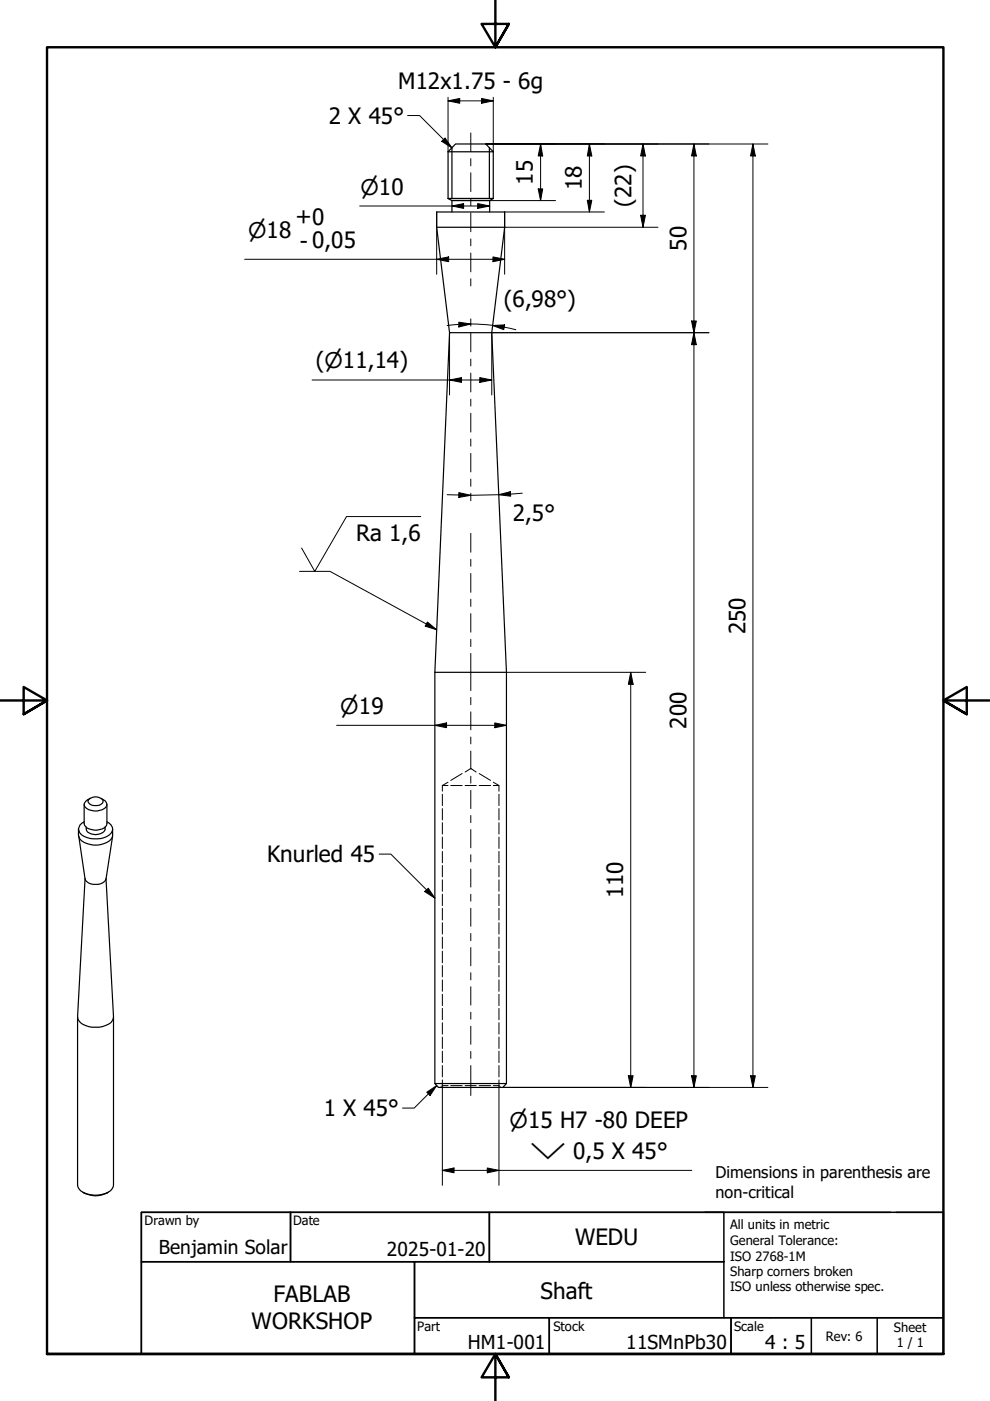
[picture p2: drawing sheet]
<svg xmlns="http://www.w3.org/2000/svg" width="210mm" height="297mm" viewBox="0 0 210 297" stroke-linecap="round" stroke-linejoin="round" font-family="sans-serif">
<!-- layer: Hidden (ISO) -->
<g fill="none" stroke="#000" stroke-width=".21">
<path d="M93.8 166.5h1.2M93.8 166.5v1.3M93.8 168.4v2.4M93.8 171.4v2.4M93.8 174.4v2.4M93.8 177.5v2.4M95 165.8l-1.2 .7M95.6 166.5h2.4M98 164l-2.4 1.5M98.6 166.5h2.4M98.6 163.7l1.2-.8 1.2 .8M101.6 166.5h2.4"/>
<path d="M101.6 164l2.4 1.5M104.6 166.5h1.2v1.3M104.6 165.8l1.2 .7M105.8 168.4v2.4M105.8 171.4v2.4M105.8 174.4v2.4M105.8 177.5v2.4M93.8 180.5v2.4M93.8 183.5v2.4M93.8 186.5v2.5M93.8 189.6v2.4M93.8 192.6v2.5"/>
<path d="M93.8 195.6v2.4M93.8 198.7v2.4M105.8 180.5v2.4M105.8 183.5v2.4M105.8 186.5v2.5M105.8 189.6v2.4M105.8 192.6v2.5M105.8 195.6v2.4M105.8 198.7v2.4M93.8 201.7v2.4M93.8 204.7v2.4M93.8 207.8v2.4"/>
<path d="M93.8 210.8v2.4M93.8 213.8v2.4M93.8 216.8v2.5M93.8 219.9v2.4M105.8 201.7v2.4M105.8 204.7v2.4M105.8 207.8v2.4M105.8 210.8v2.4M105.8 213.8v2.4M105.8 216.8v2.5M105.8 219.9v2.4M93.5 230.4l-.1 .2"/>
<path d="M93.8 230.2h1.2M93.8 230.2l-.1 .1M93.8 222.9v2.4M93.8 225.9v2.4M93.8 229v1.2M95.6 230.2h2.4M98.6 230.2h2.4M101.6 230.2h2.4M104.6 230.2h1.2l.1 .1M105.8 222.9v2.4M105.8 225.9v2.4M105.8 229v1.2"/>
<path d="M106 230.4l.2 .2"/>
</g>
<!-- layer: Visible (ISO) -->
<g fill="none" stroke="#000" stroke-width=".25">
<path d="M95 32.2l1.6-1.7h6.4l1.6 1.7M95 32.2v9.9M95 32.2h9.6M104.6 32.2v9.9M92.6 48.2l2.7 22.3-3.1 72M92.6 48.2h14.4M92.6 48.2v-3.3h14.4v3.3M95 42.1h9.6M95 42.1l.8 .4M95.8 42.5h8M95.8 42.5v2.4M103.8 42.5v2.4"/>
<path d="M104.6 42.1l-.8 .4M107 48.2l-2.7 22.3M95.3 70.5h9M104.3 70.5l3.1 72M92.2 142.5h15.2M92.2 142.5v87.2M107.4 142.5v87.2M16.6 175.8a2.37 2.37 0 0 0 1.9 3.1 4.9 4.9 0 0 0 5.1-1l.2-.4 .1-1.7M16.7 177.3l1.3 9.1a2.03 2.03 0 0 0 2.3 1.1 2.03 2.03 0 0 0 2.2-1.1l1.4-9.1M17.8 170.5v4.1a1.69 1.69 0 0 0 1.6 1.3 3 3 0 0 0 3.2-1l.1-4.4M17.8 174.2a1.61 1.61 0 0 0-1.2 1.6 1.61 1.61 0 0 0 1.2 1.5 5.3 5.3 0 0 0 5.8-.7 1.55 1.55 0 0 0-.9-2.4M18.3 175.4a1.32 1.32 0 0 0 1.4 1.5 2.16 2.16 0 0 0 2.6-1.1v-.4"/>
<path d="M18.9 169.5a1.99 1.99 0 0 1 2.9 .3 1.38 1.38 0 0 1-1.8 1 1.21 1.21 0 0 1-1.3-1zM19.1 169.3a1.55 1.55 0 0 0-1.2 1.6 3.1 3.1 0 0 0 4.7 0 1.36 1.36 0 0 0-1.2-1.6M18 186.3l-1.6 29.3a2.57 2.57 0 0 0 2.4 2.1l.7 .1a5.6 5.6 0 0 0 4-1l.5-.8 .1-.4-1.6-29.3M16.4 215.6v35.7a2.47 2.47 0 0 0 2.4 1.9 5.2 5.2 0 0 0 4.9-1.1l.4-.8v-35.7M92.2 229.7h15.2l-.8 .9h-13.6zM17.6 252.8a5 5 0 0 0 5.3 0"/>
</g>
<!-- layer: Visible Narrow (ISO) -->
<path d="M95.8 31.3v10.8M103.8 31.3v10.8" fill="none" stroke="#000" stroke-width=".25"/>
<!-- layer: Border (ISO) -->
<path d="M105 0v10l-2.9-4.9h5.8l-2.9 4.9 2.9-4.9M0 148.5h10l-5-2.8v5.7l5-2.9-5 2.9M210 148.5h-10l5-2.8v5.7l-5-2.9 5 2.9M10 287.1v-277.1h190v277.1h-190h190M107.9 292l-2.9-4.9 2.9 4.9h-5.8l2.9-4.9v9.9" fill="none" stroke="#000" stroke-width=".51"/>
<!-- layer: Title (ISO) -->
<g fill="none" stroke="#000" stroke-width=".32">
<path d="M30 257h31.6v10.5h-31.6zM61.6 257h42.2v10.5h-42.2zM103.8 257h49.7v10.5h-49.7zM149.5 257h39.3M190 257h10v22.4h-112.1v-11.9h65.6M200 257h-170v30.1h170M30 267.5h57.9v19.6h-57.9zM87.9 279.4h28.6v7.7h-28.6zM116.5 279.4h38.5v7.7h-38.5zM153.5 267.5v11.9M155 279.4h45v7.7h-45zM172 279.4v7.7"/>
<path d="M186 279.4v7.7"/>
</g>
<!-- layer: Centerline (ISO) -->
<g fill="none" stroke="#000" stroke-width=".21">
<path d="M99.8 28.2v3.9M99.8 33.6v1.6M99.8 36.6v4M99.8 42.1v1.5M99.8 45.1v4M99.8 50.7v1.4M99.8 53.6v4M99.8 59.1v1.5M99.8 67.6v1.5M99.8 70.6v4M99.8 76.1v1.5M99.8 79.1v4"/>
<path d="M99.8 84.6v1.5M99.8 87.6v4M99.8 93.1v1.5M99.8 96.1v4M99.8 101.6v1.5M99.8 104.6v1.6M99.8 113.1v4M99.8 118.6v1.5M99.8 121.6v4M99.8 127v1.6M99.8 130.1v3.9M99.8 135.6v1.5"/>
<path d="M99.8 138.5v7.9M99.8 147.9v1.5M99.8 150.9v3.8M99.8 156.3v1.4M99.8 159.2v3.9M99.8 164.6v1.4M99.8 167.6v3.8M99.8 172.9v1.5M99.8 175.9v3.9M99.8 181.2v1.5M99.8 184.3v3.8M99.8 189.6v1.5"/>
<path d="M99.8 192.6v3.8M99.8 197.9v1.5M99.8 200.9v3.9M99.8 206.2v1.6M99.8 209.2v3.9M99.8 214.6v1.5M99.8 217.6v3.8M99.8 222.9v1.5M99.8 225.9v6.4"/>
</g>
<!-- layer: Symbol (ISO) -->
<g fill="none" stroke="#000" stroke-width=".21">
<path d="M86.4 24.5h2.6l6.8 6.9M93.7 30l.7-.7 1.4 2.1zM95 21.4l2.5-.5v1zM95 21.4h9.6M95 20.6v11.6M102.1 20.9l2.5 .5-2.5 .5zM104.6 20.6v11.6M89.2 109.5h-15.7l-6.8 11.6-2.8-4.9M63.5 121.1h6.5l22.6 12.4M90.6 131.9l2 1.6-2.4-.7zM80.4 181.1h2.5l9.3 9.3M90 189l.8-.7 1.4 2.1z"/>
<path d="M90.5 231.6l2.1-1.4-1.4 2.1zM92.6 230.2l-4.8 4.7h-2.5"/>
</g>
<path d="M93.7 30l.7-.7 1.4 2.1zM95 21.4l2.5-.5v1zM102.1 20.9l2.5 .5-2.5 .5zM90.6 131.9l2 1.6-2.4-.7zM90 189l.8-.7 1.4 2.1zM90.5 231.6l2.1-1.4-1.4 2.1z" fill="#000"/>
<!-- layer: Dimension (ISO) -->
<g fill="none" stroke="#000" stroke-width=".21">
<path d="M103 30.5h59.8M114.6 30.5l.5 2.6h-1zM114.6 30.5v12M125 30.5l.5 2.6h-1zM125 30.5v14.4M136.3 30.5l.5 2.6h-1zM136.3 30.5v17.7M147.1 30.5l.5 2.6h-1zM147.1 30.5v200.1M159.6 30.5l.5 2.6h-1zM159.6 30.5v200.1M51.9 55h55.1"/>
<path d="M76.3 43.7h27.5M92.6 55l2.5-.5v1zM92.6 44.9v13.3M95.8 43.7l2.5-.5v1zM101.3 43.2l2.5 .5-2.5 .5zM103.8 42.5h14M104.5 54.5l2.5 .5-2.5 .5zM107 48.2h32.5M114.1 40.1h1l-.5 2.4zM124.5 42.5h1l-.5 2.4zM128.1 44.9h-21.1v13.3M135.8 45.6h1l-.5 2.6z"/>
<path d="M95.3 70.5v13.2M97.3 68.3l2.5 .4-2.5 .6zM97.3 68.8l3.2-.1 3.9 .3M97.3 68.8l-2.5 .2M104.5 69l2.5-.1-.2 1zM104.5 69l4.9 .9M146.6 68.1h1l-.5 2.4zM147.1 70.5l.5 2.6h-1zM150.3 70.5h-46v13.2M66.2 80.6h38.1M95.3 80.6l2.6-.5v1zM101.7 80.1l2.6 .5-2.6 .5z"/>
<path d="M97.3 104.4l2.5 .6-2.5 .5zM105.7 104.9l2.5-.6 .1 .9zM110.7 104.6a126.2 126.2 0 0 1-15.9 .3M71.4 153.8h36M92.2 153.8l2.5-.5v1zM104.9 153.3l2.5 .5-2.5 .5zM107.4 142.5h29.5M133.7 142.5l.5 2.6h-1zM133.7 142.5v88.1M93.8 230.2v21.1M105.8 230.2v21.1M106.6 230.6h56.2"/>
<path d="M133.2 228.1h1l-.5 2.5zM146.6 228.1h1l-.5 2.5zM159.1 228.1h1l-.5 2.5zM93.8 248.1l2.5-.5v1.1zM93.8 248.1h52.9M103.3 247.6l2.5 .5-2.5 .6z"/>
</g>
<g fill="#000">
<path d="M114.6 30.5l.5 2.6h-1zM125 30.5l.5 2.6h-1zM136.3 30.5l.5 2.6h-1zM147.1 30.5l.5 2.6h-1zM159.6 30.5l.5 2.6h-1zM92.6 55l2.5-.5v1zM95.8 43.7l2.5-.5v1zM101.3 43.2l2.5 .5-2.5 .5zM104.5 54.5l2.5 .5-2.5 .5zM114.1 40.1h1l-.5 2.4zM124.5 42.5h1l-.5 2.4zM135.8 45.6h1l-.5 2.6z"/>
<path d="M97.3 68.3l2.5 .4-2.5 .6zM104.5 69l2.5-.1-.2 1zM146.6 68.1h1l-.5 2.4zM147.1 70.5l.5 2.6h-1zM95.3 80.6l2.6-.5v1zM101.7 80.1l2.6 .5-2.6 .5zM97.3 104.4l2.5 .6-2.5 .5zM105.7 104.9l2.5-.6 .1 .9zM92.2 153.8l2.5-.5v1zM104.9 153.3l2.5 .5-2.5 .5zM133.7 142.5l.5 2.6h-1zM133.2 228.1h1l-.5 2.5z"/>
<path d="M146.6 228.1h1l-.5 2.5zM159.1 228.1h1l-.5 2.5zM93.8 248.1l2.5-.5v1.1zM103.3 247.6l2.5 .5-2.5 .6z"/>
</g>
<g font-size="4.8">
<text x="84.5" y="18.9">M12x1.75 - 6g</text>
<text x="69.7" y="26.3">2 X 45°</text>
<text x="113" y="39.2" transform="rotate(-90 113 39.2)">15</text>
<text x="123.4" y="40.4" transform="rotate(-90 123.4 40.4)">18</text>
<text x="62.7" y="47.5">+0</text>
<text x="133.9" y="43.8" transform="rotate(-90 133.9 43.8)">(22)</text>
<text x="63.6" y="52.8">- 0,05</text>
<text x="145.5" y="53.2" transform="rotate(-90 145.5 53.2)">50</text>
<text x="106.8" y="65.1">(6,98°)</text>
<text x="66.9" y="78.1">(⌀11,14)</text>
<text x="108.7" y="110.5">2,5°</text>
<text x="75.5" y="114.6">Ra 1,6</text>
<text x="158.1" y="134.5" transform="rotate(-90 158.1 134.5)">250</text>
<text x="145.5" y="154.5" transform="rotate(-90 145.5 154.5)">200</text>
<text x="56.6" y="182.9">Knurled 45</text>
<text x="132.1" y="190.5" transform="rotate(-90 132.1 190.5)">110</text>
<text x="68.6" y="236.7">1 X 45°</text>
<text x="121.9" y="264">WEDU</text>
<text x="114.6" y="275.4">Shaft</text>
<text x="53.3" y="281.9">WORKSHOP</text>
<text x="58" y="276.1">FABLAB</text>
</g>
<g font-size="4.6">
<text x="76.5" y="41.3">⌀10</text>
<text x="52.6" y="50.5">⌀18</text>
<text x="72.1" y="151.4">⌀19</text>
<text x="108" y="239.1">⌀15 H7 -80 DEEP</text>
<text x="112.4" y="245.8">⌵ 0,5 X 45°</text>
</g>
<g font-size="4.1">
<text x="33.7" y="265.9">Benjamin Solar</text>
<text x="82" y="266.4">2025-01-20</text>
<text x="99.2" y="286.1">HM1-001</text>
<text x="132.8" y="285.9">11SMnPb30</text>
<text x="162.2" y="285.9">4 : 5</text>
</g>
<g font-size="3.4">
<text x="151.7" y="249.9">Dimensions in parenthesis are</text>
<text x="151.7" y="253.9">non-critical</text>
</g>
<g font-size="2.7">
<text x="30.7" y="259.8">Drawn by</text>
<text x="62.2" y="259.6">Date</text>
<text x="154.8" y="260.7">All units in metric</text>
<text x="154.8" y="264">General Tolerance:</text>
<text x="154.8" y="267.3">ISO 2768-1M</text>
<text x="154.8" y="270.6">Sharp corners broken</text>
<text x="154.8" y="273.8">ISO unless otherwise spec.</text>
<text x="88.5" y="282.2">Part</text>
<text x="117.3" y="282.2">Stock</text>
<text x="155.6" y="282.2">Scale</text>
<text x="175.1" y="284.2">Rev: 6</text>
<text x="189.5" y="282.4">Sheet</text>
<text x="190.1" y="285.7">1 / 1</text>
</g>
</svg>
